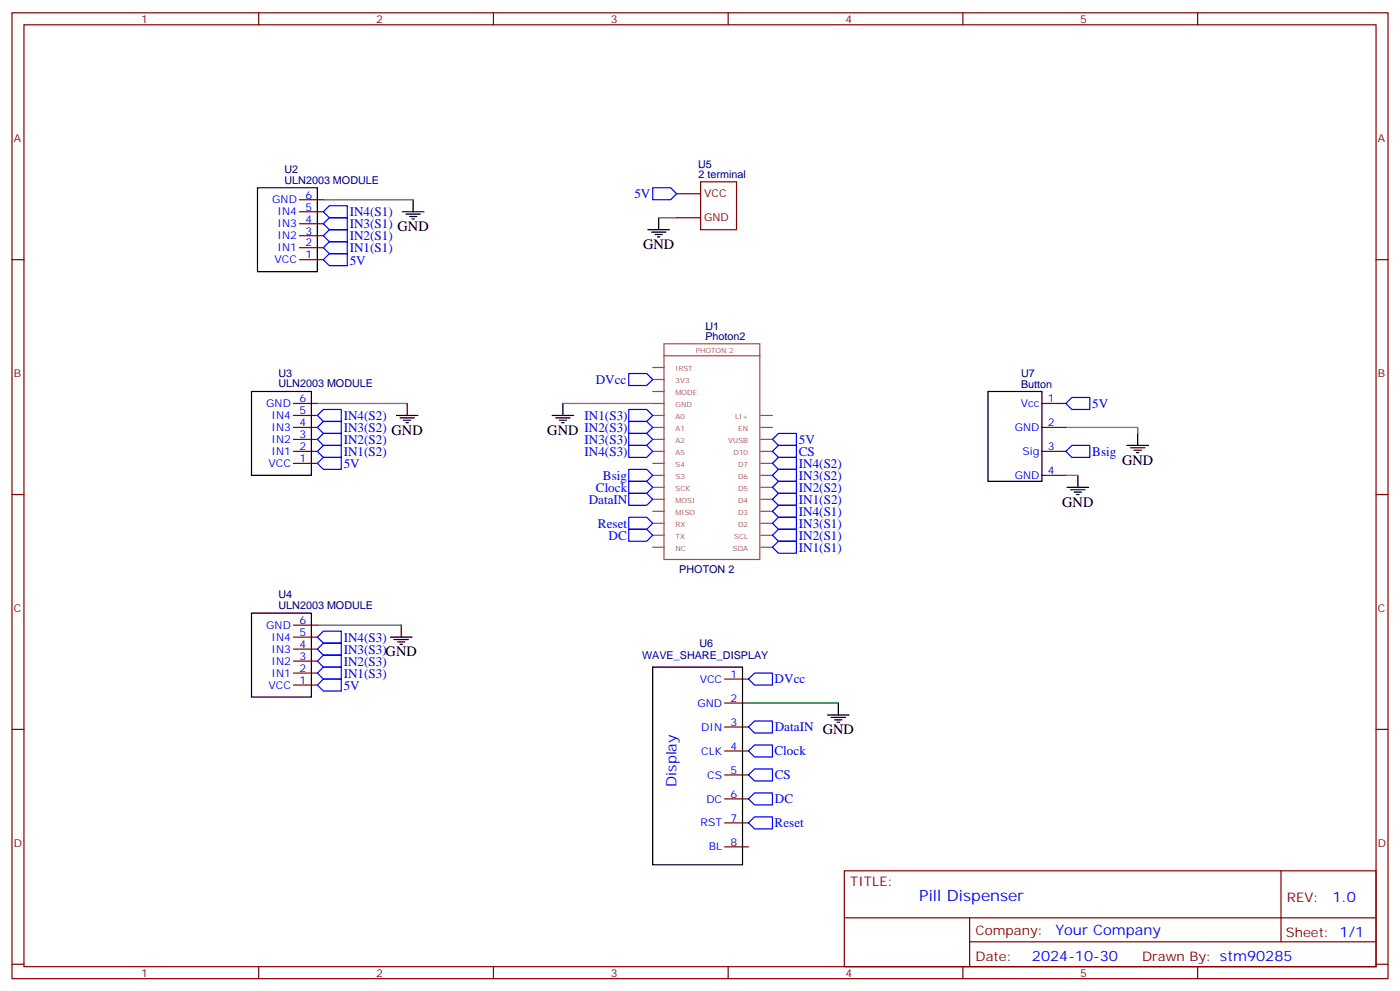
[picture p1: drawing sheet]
<svg xmlns="http://www.w3.org/2000/svg" width="412mm" height="292mm" viewBox="0 0 412 292" stroke-linecap="round" stroke-linejoin="round" font-family="sans-serif">
<g fill="none" stroke="#870000" stroke-width=".35">
<path d="M3.5 3.8h405.4v284.3h-405.4zM7.1 7.3h398.2v277.3h-398.2zM76.2 3.8v3.5M145.3 3.8v3.5M214.5 3.8v3.5M283.6 3.8v3.5M352.8 3.8v3.5M3.5 76.4h3.6M405.3 76.4h3.6M306.9 118.8h7.1M306.9 125.8h7.1M306.9 132.9h7.1"/>
<path d="M306.9 139.9h7.1M3.5 145.6h3.6M405.3 145.6h3.6M213.4 199.9h7.1M3.5 214.7h3.6M213.4 207h7.1M213.4 214h7.1M405.3 214.7h3.6M213.4 221.1h7.1M213.4 228.1h7.1M213.4 235.2h7.1M213.4 242.3h7.1"/>
<path d="M213.4 249.3h7.1M248.7 256.4h156.6v28.2h-156.6zM377.3 256.4v20.9M248.7 270.2h156.5M285.6 277.3h119.6M285.6 270.2v14.1M3.5 283.9h3.6M76.2 284.6v3.5M145.3 284.6v3.5M214.5 284.6v3.5M283.6 284.6v3.5M352.8 284.6v3.5"/>
<path d="M405.3 283.9h3.6"/>
</g>
<g fill="none" stroke="#a64a4a" stroke-width=".35">
<path d="M192.3 108.2h3.4M192.3 111.7h3.4M192.3 115.3h3.4M192.3 118.8h3.4M195.6 101.2h28.2v63.5h-28.2zM195.6 104.7h28.2M192.3 122.3h3.4M192.3 125.8h3.4M192.3 129.4h3.4M192.3 132.9h3.4M192.3 136.4h3.4M192.3 139.9h3.4"/>
<path d="M224.1 122.3h3.4M224.1 125.8h3.4M224.1 129.4h3.4M224.1 132.9h3.4M224.1 136.4h3.4M224.1 139.9h3.4M192.3 143.5h3.4M192.3 147h3.4M192.3 150.5h3.4M192.3 154.1h3.4M192.3 157.6h3.4M224.1 143.5h3.4"/>
<path d="M224.1 147h3.4M224.1 150.5h3.4M224.1 154.1h3.4M224.1 157.6h3.4M192.3 161.1h3.4M224.1 161.1h3.4"/>
</g>
<g fill="none" stroke="#00f" stroke-width=".35">
<path d="M192.3 55.3h5.3l1.7 1.7-1.7 1.8h-5.3zM95.2 72.9l1.8-1.7h5.3v3.5h-5.3zM95.2 69.4l1.8-1.8h5.3v3.6h-5.3zM95.2 65.9l1.8-1.8h5.3v3.5h-5.3zM95.2 62.3l1.8-1.7h5.3v3.5h-5.3zM97 74.7h5.3v3.5h-5.3l-1.8-1.8zM185.2 110h5.3l1.8 1.7-1.8 1.8h-5.3zM314 118.8l1.7-1.8h5.3v3.5h-5.3zM93.5 122.3l1.7-1.8h5.3v3.6h-5.3zM93.5 129.4l1.7-1.8h5.3v3.5h-5.3zM93.5 132.9l1.7-1.8h5.3v3.6h-5.3zM93.5 136.4l1.7-1.7h5.3v3.5h-5.3z"/>
<path d="M95.2 124.1h5.3v3.5h-5.3l-1.7-1.8zM185.2 120.5h5.3l1.8 1.8-1.8 1.8h-5.3zM185.2 124.1h5.3l1.8 1.7-1.8 1.8h-5.3zM185.2 127.6h5.3l1.8 1.8-1.8 1.7h-5.3zM185.2 131.1h5.3l1.8 1.8-1.8 1.8h-5.3zM185.2 138.2h5.3l1.8 1.7-1.8 1.8h-5.3zM227.5 139.9l1.8-1.7h5.3v3.5h-5.3zM227.5 136.4l1.8-1.7h5.3v3.5h-5.3zM227.5 129.4l1.8-1.8h5.3v3.5h-5.3zM227.5 132.9l1.8-1.8h5.3v3.6h-5.3zM314 132.9l1.7-1.8h5.3v3.6h-5.3zM185.2 145.2h5.3l1.8 1.8-1.8 1.8h-5.3z"/>
<path d="M185.2 141.7h5.3l1.8 1.8-1.8 1.7h-5.3zM185.2 155.8h5.3l1.8 1.8-1.8 1.7h-5.3zM185.2 152.3h5.3l1.8 1.8-1.8 1.7h-5.3zM227.5 157.6l1.8-1.8h5.3v3.5h-5.3zM227.5 154.1l1.8-1.8h5.3v3.5h-5.3zM227.5 150.5l1.8-1.7h5.3v3.5h-5.3zM227.5 147l1.8-1.8h5.3v3.6h-5.3zM229.3 141.7h5.3v3.5h-5.3l-1.8-1.7zM227.5 161.1l1.8-1.8h5.3v3.6h-5.3zM93.5 198.2l1.7-1.8h5.3v3.5h-5.3zM93.5 194.6l1.7-1.7h5.3v3.5h-5.3zM93.5 191.1l1.7-1.8h5.3v3.6h-5.3z"/>
<path d="M93.5 187.6l1.7-1.8h5.3v3.5h-5.3zM220.5 199.9l1.7-1.7h5.3v3.5h-5.3zM93.5 201.7l1.7-1.8h5.3v3.5h-5.3zM220.5 214l1.7-1.7h5.3v3.5h-5.3zM220.5 221.1l1.7-1.8h5.3v3.5h-5.3zM220.5 228.1l1.7-1.7h5.3v3.5h-5.3zM220.5 235.2l1.7-1.8h5.3v3.6h-5.3zM220.5 242.3l1.7-1.8h5.3v3.5h-5.3z"/>
</g>
<g fill="none" stroke="#000" stroke-width=".35">
<path d="M121.7 58.8v3.5M118.5 62.3h6.4M119.6 63h4.2M120.6 63.7h2.2M121.4 64.5h.7M190.9 67.6h6.3M191.9 68.3h4.2M193 69h2.1M193.7 69.7h.7M194 64.1v3.5M119.9 118.8v3.5M165.8 118.8v3.5"/>
<path d="M291 115.3h15.9v26.4h-15.9zM116.8 122.3h6.3M117.8 123h4.3M118.9 123.7h2.1M119.6 124.4h.7M162.6 122.3h6.4M163.7 123h4.2M164.7 123.7h2.2M165.5 124.4h.7M317.5 139.9v3.6M332 131.1h6.3M333 131.8h4.3"/>
<path d="M334.1 132.5h2.1M334.8 133.2h.7M335.1 127.6v3.5M314.3 143.5h6.4M315.4 144.2h4.2M316.4 144.9h2.2M317.1 145.6h.8M115 187.6h6.4M116.1 188.3h4.2M117.1 189h2.1M117.8 189.7h.7M118.2 184v3.6"/>
<path d="M192.3 196.4h26.4v58.2h-26.4zM243.8 210.5h6.3M244.8 211.2h4.3M245.9 211.9h2.1M246.6 212.6h.7M246.9 207v3.5"/>
</g>
<path d="M95.2 58.8h26.5M194 64.1h5.3M93.5 118.8h26.4M165.8 118.8h26.5M314 125.8h21.1v1.8M314 139.9h3.5M93.5 184h24.7M220.5 207h26.4" fill="none" stroke="#008700" stroke-width=".35"/>
<path d="M206.4 53.5h10.6v14.1h-10.6z" fill="#fff" stroke="#800000" stroke-width=".35"/>
<path d="M199.3 57h7.1M199.3 64.1h7.1" fill="none" stroke="#800000" stroke-width=".35"/>
<g fill="none" stroke="#870000" stroke-width=".35">
<path d="M88.2 58.8h7M88.2 62.3h7M88.2 65.9h7M88.2 69.4h7M88.2 72.9h7M88.2 76.4h7M86.4 118.8h7.1M86.4 122.3h7.1M86.4 125.8h7.1M86.4 129.4h7.1M86.4 132.9h7.1M86.4 136.4h7.1"/>
<path d="M86.4 184h7.1M86.4 187.6h7.1M86.4 191.1h7.1M86.4 194.6h7.1M86.4 198.2h7.1M86.4 201.7h7.1"/>
</g>
<path d="M75.8 55.3h17.7v24.7h-17.7zM74.1 115.3h17.6v24.6h-17.6zM74.1 180.5h17.6v24.7h-17.6z" fill="none" stroke="#000" stroke-width=".35"/>
<text font-size="4.6" fill="#00f" x="270.8" y="265.4">Pill Dispenser</text>
<g font-size="4.2">
<text x="189.4" y="73.3">GND</text>
<text x="161.2" y="128">GND IN2(S3)</text>
<text x="330.6" y="136.8">GND</text>
<text x="312.9" y="149.1">GND</text>
</g>
<g font-size="4.2" fill="#00f">
<text x="199.3" y="231.7" transform="rotate(-90 199.3 231.7)">Display</text>
<text x="392.5" y="265.6">1.0</text>
<text x="310.9" y="275.2">Your Company</text>
<text x="304" y="283">2024-10-30</text>
</g>
<g font-size="3.9" fill="#00f">
<text x="186.9" y="58.2">5V</text>
<text x="103" y="63.6">IN4(S1)</text>
<text x="103" y="70.7">IN2(S1)</text>
<text x="103" y="67.2">IN3(S1) GND</text>
<text x="103" y="74.2">IN1(S1)</text>
<text x="103" y="77.9">5V</text>
<text x="175.5" y="113">DVcc</text>
<text x="101.2" y="123.5">IN4(S2)</text>
<text x="172.2" y="123.6">IN1(S3)</text>
<text x="321.7" y="120.2">5V</text>
<text x="101.2" y="127.1">IN3(S2) GND</text>
<text x="101.2" y="130.6">IN2(S2)</text>
<text x="172.2" y="130.6">IN3(S3)</text>
<text x="235.3" y="130.8">5V</text>
<text x="101.2" y="134.2">IN1(S2)</text>
<text x="101.2" y="137.8">5V</text>
<text x="172.2" y="134.2">IN4(S3)</text>
<text x="235.3" y="137.8">IN4(S2)</text>
<text x="235.3" y="134.2">CS</text>
<text x="321.7" y="134.2">Bsig</text>
<text x="177.6" y="141.2">Bsig</text>
<text x="235.3" y="141.3">IN3(S2)</text>
<text x="173.4" y="148.3">DataIN</text>
<text x="175.5" y="144.8">Clock</text>
<text x="235.3" y="144.8">IN2(S2)</text>
<text x="235.3" y="148.3">IN1(S2)</text>
<text x="176.1" y="155.3">Reset</text>
<text x="235.3" y="155.3">IN3(S1)</text>
<text x="235.3" y="151.8">IN4(S1)</text>
<text x="179.3" y="158.9">DC</text>
<text x="235.3" y="158.9">IN2(S1)</text>
<text x="235.3" y="162.4">IN1(S1)</text>
<text x="101.2" y="188.9">IN4(S3)</text>
<text x="101.2" y="195.9">IN2(S3)</text>
<text x="101.2" y="192.4">IN3(S3)GND</text>
<text x="101.2" y="199.5">IN1(S3)</text>
<text x="101.2" y="203.1">5V</text>
<text x="228.2" y="201.2">DVcc</text>
<text x="228.2" y="215.3">DataIN GND</text>
<text x="228.2" y="222.4">Clock</text>
<text x="228.2" y="229.4">CS</text>
<text x="228.2" y="236.5">DC</text>
<text x="228.2" y="243.6">Reset</text>
</g>
<g font-size="3.9" fill="#800">
<text x="250.5" y="260.9">TITLE:</text>
<text x="379.1" y="265.6">REV:</text>
<text x="287.4" y="275.1">Company:</text>
<text x="378.7" y="275.8">Sheet: 1/1</text>
<text x="287.4" y="282.8">Date:</text>
<text x="336.4" y="282.9">Drawn By: stm90285</text>
</g>
<g font-size="3.2" fill="#800">
<text x="41.6" y="6.8">1</text>
<text x="110.8" y="6.8">2</text>
<text x="179.9" y="6.8">3</text>
<text x="249.1" y="6.8">4</text>
<text x="318.2" y="6.8">5</text>
<text x="4.1" y="41.9">A</text>
<text x="405.9" y="41.9">A</text>
<text x="4.1" y="111">B</text>
<text x="405.9" y="111">B</text>
<text x="4.1" y="180.2">C</text>
<text x="405.9" y="180.2">C</text>
<text x="4.1" y="249.3">D</text>
<text x="405.9" y="249.3">D</text>
<text x="41.6" y="287.6">1</text>
<text x="110.8" y="287.6">2</text>
<text x="179.9" y="287.6">3</text>
<text x="249.1" y="287.6">4</text>
<text x="318.2" y="287.6">5</text>
</g>
<g font-size="3.2" fill="#000080">
<text x="83.8" y="50.9">U2</text>
<text x="205.7" y="52.5">.</text>
<text x="205.7" y="49.4">U5</text>
<text x="205.8" y="52.5">2 terminal</text>
<text x="205.8" y="49.4">.</text>
<text x="83.8" y="54.1">ULN2003 MODULE</text>
<text x="207.6" y="100.2">.</text>
<text x="207.6" y="97.1">.</text>
<text x="207.8" y="100.2">Photon2</text>
<text x="207.8" y="97.1">U1</text>
<text x="82" y="110.9">U3</text>
<text x="300.8" y="111.1">U7</text>
<text x="82" y="114.1">ULN2003 MODULE</text>
<text x="300.8" y="114.2">Button</text>
<text x="200.1" y="168.6">PHOTON 2</text>
<text x="82" y="179.3">ULN2003 MODULE</text>
<text x="82" y="176.1">U4</text>
<text x="206" y="190.5">U6</text>
<text x="189.1" y="194">WAVE_SHARE_DISPLAY</text>
</g>
<g font-size="3.2" fill="#00f">
<text x="80.2" y="59.9">GND</text>
<text x="90" y="58.5">6</text>
<text x="81.8" y="63.4">IN4</text>
<text x="90" y="62">5</text>
<text x="90" y="65.5">4</text>
<text x="81.8" y="70.4">IN2</text>
<text x="81.8" y="66.9">IN3</text>
<text x="90" y="69">3</text>
<text x="80.9" y="77.5">VCC</text>
<text x="81.8" y="74">IN1</text>
<text x="90" y="72.6">2</text>
<text x="90" y="76.1">1</text>
<text x="78.4" y="119.8">GND</text>
<text x="88.2" y="118.4">6</text>
<text x="300.7" y="119.8">Vcc</text>
<text x="308.7" y="118.4">1</text>
<text x="80" y="123.4">IN4</text>
<text x="88.2" y="122">5</text>
<text x="88.2" y="125.5">4</text>
<text x="308.7" y="125.5">2</text>
<text x="80" y="130.4">IN2</text>
<text x="80" y="126.9">IN3</text>
<text x="88.2" y="129">3</text>
<text x="298.9" y="126.9">GND</text>
<text x="79.1" y="137.5">VCC</text>
<text x="80" y="133.9">IN1</text>
<text x="88.2" y="132.5">2</text>
<text x="88.2" y="136.1">1</text>
<text x="301.2" y="133.9">Sig</text>
<text x="308.7" y="132.5">3</text>
<text x="298.9" y="141">GND</text>
<text x="308.7" y="139.6">4</text>
<text x="78.4" y="185.1">GND</text>
<text x="88.2" y="183.7">6</text>
<text x="80" y="188.6">IN4</text>
<text x="88.2" y="187.2">5</text>
<text x="88.2" y="190.7">4</text>
<text x="80" y="195.7">IN2</text>
<text x="80" y="192.2">IN3</text>
<text x="88.2" y="194.3">3</text>
<text x="88.2" y="197.8">2</text>
<text x="79.1" y="202.7">VCC</text>
<text x="80" y="199.2">IN1</text>
<text x="88.2" y="201.3">1</text>
<text x="206.1" y="201">VCC</text>
<text x="215.2" y="199.6">1</text>
<text x="205.4" y="208">GND</text>
<text x="215.2" y="206.6">2</text>
<text x="206.6" y="215.1">DIN</text>
<text x="215.2" y="213.7">3</text>
<text x="215.2" y="220.7">4</text>
<text x="206.5" y="222.1">CLK</text>
<text x="215.2" y="227.8">5</text>
<text x="208.3" y="229.2">CS</text>
<text x="208.1" y="236.3">DC</text>
<text x="215.2" y="234.8">6</text>
<text x="206.4" y="243.3">RST</text>
<text x="215.2" y="241.9">7</text>
<text x="208.8" y="250.4">BL</text>
<text x="215.2" y="249">8</text>
</g>
<g font-size="3.2" fill="#800000">
<text x="207.4" y="58.1">VCC</text>
<text x="207.4" y="65.2">GND</text>
</g>
<g font-size="2.1" fill="#a54b4b">
<text x="205" y="104">PHOTON 2</text>
<text x="199" y="109.3">!RST</text>
<text x="199" y="112.8">3V3</text>
<text x="199" y="116.4">MODE</text>
<text x="199" y="119.9">GND</text>
<text x="199" y="123.4">A0</text>
<text x="216.6" y="123.4">LI+</text>
<text x="199" y="126.9">A1</text>
<text x="199" y="130.5">A2</text>
<text x="214.5" y="130.5">VUSB</text>
<text x="217.5" y="126.9">EN</text>
<text x="199" y="134">A5</text>
<text x="199" y="137.5">S4</text>
<text x="216.1" y="134">D10</text>
<text x="217.4" y="137.5">D7</text>
<text x="199" y="141.1">S3</text>
<text x="217.4" y="141.1">D6</text>
<text x="199" y="144.6">SCK</text>
<text x="199" y="148.1">MOSI</text>
<text x="217.4" y="148.1">D4</text>
<text x="217.4" y="144.6">D5</text>
<text x="199" y="151.6">MISO</text>
<text x="199" y="155.2">RX</text>
<text x="217.4" y="155.2">D2</text>
<text x="217.4" y="151.6">D3</text>
<text x="199" y="158.7">TX</text>
<text x="216.3" y="158.7">SCL</text>
<text x="199" y="162.2">NC</text>
<text x="215.9" y="162.2">SDA</text>
</g>
</svg>
